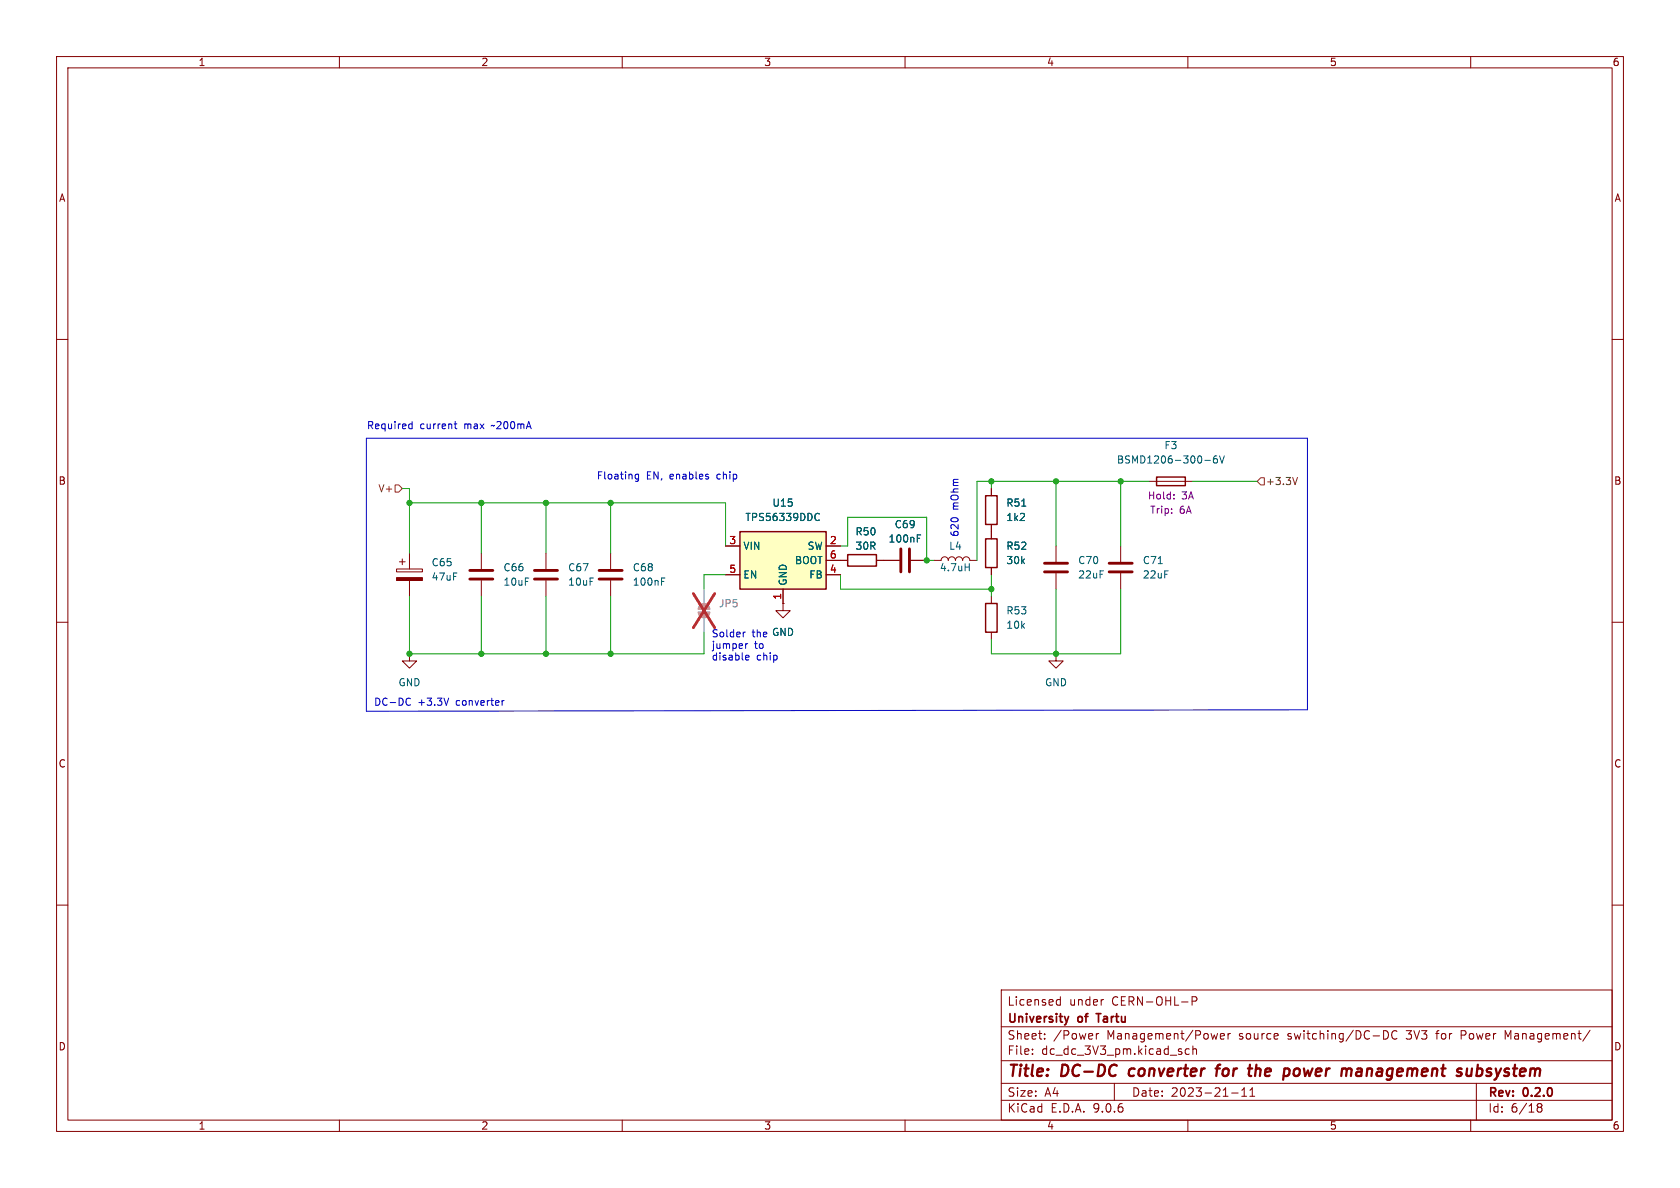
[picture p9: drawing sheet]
<svg xmlns="http://www.w3.org/2000/svg" width="297mm" height="210mm" viewBox="0 0 297 210" stroke-linecap="round" stroke-linejoin="round" font-family="sans-serif">
<g fill="none" stroke="#840000" stroke-width=".18">
<path d="M10 10h277v190h-277zM12 12h273v186h-273zM60 10v2M110 10v2M160 10v2M210 10v2M260 10v2M10 60h2M285 60h2M70.6 99.3h1M71.1 98.8v1M72.4 97.8v2.8"/>
<path d="M85.1 97.8v2.8M96.5 97.8v2.8M148.6 99.1h1.3M154.9 99.1h4.1M161 99.1h2.8M165.1 99.1h1.3a.64 .64 0 0 1 .6-.7 .64 .64 0 0 1 .6 .7 .64 .64 0 0 1 .7-.7 .64 .64 0 0 1 .6 .7 .64 .64 0 0 1 .6-.7 .64 .64 0 0 1 .7 .7 .64 .64 0 0 1 .6-.7 .64 .64 0 0 1 .6 .7h1.3M175.3 86.4v1.2M175.3 92.7v2.6M186.7 96.5v2.8M198.1 96.5v2.8M203.2 85.1h7.6M10 110h2"/>
<path d="M70.1 100.6h4.6v.5h-4.6zM72.4 115.6v1.2h1.3l-1.3 1.3-1.3-1.3h1.3M72.4 115.6h.1M72.4 102.6v2.8M85.1 102.6v2.8M96.5 102.6v2.8M138.4 106.7v1.3h1.3l-1.3 1.2-1.2-1.2h1.2M138.4 106.7h.1M175.3 100.3v1.3M175.3 105.4v1.3M175.3 111.8v1.2M186.7 115.6v1.2h1.3l-1.3 1.3-1.3-1.3h1.3"/>
<path d="M186.7 115.6h.1M186.7 101.3v2.8M198.1 101.3v2.8M285 110h2M10 160h2M177 175h108v23h-108zM186.9 177.6h.6M186.9 176.8h.6M187.5 176.2v1.5M195 176.7h.1M210.7 177l.8-.1 .1-.2-.1-.4-.2-.1h-.6v1.5M285 160h2"/>
<path d="M60 198v2M110 198v2M160 198v2M177 194.5h108M177 191.5h108M177 187.5h108M177 181.5h108M182.5 186.3v.1M182.5 185.5v.1M184.7 183.6v.1M184.7 182.8v.1M193.8 182.7v1"/>
<path d="M194.2 182.7l-.2 .1-.2 .2M197 191.5v3M210 198v2M210.2 185.5l-.4-.1-.3 .3v.4l.2 .2h.5M210.9 185.5l.2-.1 .4 .1v.9M210.9 184.9v1.5M215.2 182.7l-.2 1M215.7 183.2l.8-.1-.1-.3-.4-.1-.3 .2 .1 .7h.6M217.1 182.7v1M217.5 182.7l-.3 .1-.1 .2M217.7 193.2h1.2M219.5 193.8h.9"/>
<path d="M219.5 192.7l.5-.4v1.5M221 193.8h.8M221 192.7l.4-.4v1.5M244.6 182.2a.76 .76 0 0 1 .9 .7 .76 .76 0 0 1-.9 .8zM247 182.3a.6 .6 0 0 0-.8 0 .6 .6 0 0 0-.2 .8 .56 .56 0 0 0 .3 .5 .56 .56 0 0 0 .7 0M258.3 183h.6M258.9 182.2h-.6v1.5M260 198v2M261 191.5v6.5M266.6 183.3l-.5-1.1v1.5M271.7 195.5l.3 .2M271.7 195.4l.3-.3 .5 .1 .1 .3-.3 .2"/>
<path d="M272 195.7h.3M272 195.7l-.3 .3M272.3 195.7l.3 .3-.1 .5-.5 .1-.3-.3M281.1 182.1l-1.3 2"/>
</g>
<g fill="none" stroke="#840000" stroke-width=".4">
<path d="M199.7 189.1l-.2 .7 .4 .4M214.9 188.9h.8M215.7 188.2l-.4 .1-.1 .2-.2 1.7M222.1 188.2l-.2 2M222.6 188.9l-.6 .2M229.5 188.9a.62 .62 0 0 0-.7 .4v.7l.2 .2h.3M240.5 188.9l-.6 .1M240.5 189.4h-.4a.4 .4 0 0 0-.4 .4 .4 .4 0 0 0 .3 .4h.4M260.1 190l-.6 .2M260.2 188.9l-.1 1.3M261 190.1l.2 .1 .6-.1M261.3 188.2l-.3 2"/>
<path d="M261.8 188.9l-.6 .1"/>
</g>
<path d="M188.9 179.7l-.3 1M193.8 179.2h.8" fill="none" stroke="#840000" stroke-width=".3"/>
<path d="M123.4 108.2h2.1a1.02 1.02 0 0 1-1 1 1.02 1.02 0 0 1-1.1-1zM123.7 107a1.02 1.02 0 0 1 1.1-.2 1.02 1.02 0 0 1 .7 .9h-2.1zM124.5 104.1v2.6M124.5 109.2v2.6" fill="none" stroke="#a1a1a1" stroke-width=".18"/>
<g fill="#a1a1a1" stroke="#a1a1a1" stroke-width=".18">
<path d="M123.4 108.2h2.1a1.02 1.02 0 0 1-1 1 1.02 1.02 0 0 1-1.1-1z"/>
<path d="M123.7 107a1.02 1.02 0 0 1 1.1-.2 1.02 1.02 0 0 1 .7 .9h-2.1z"/>
</g>
<path d="M122.6 104.9l3.8 6.1M126.4 104.9l-3.8 6.1" fill="none" stroke="#e12e31" stroke-width=".46"/>
<path d="M159.3 97v4.1M160.8 97v4.1M184.7 99.6h4M196.1 99.6h4.1M83.1 100.8h4M83.1 102.4h4M94.5 100.8h4.1M94.5 102.4h4.1M184.7 101.1h4M196.1 101.1h4.1" fill="none" stroke="#840000" stroke-width=".51"/>
<path d="M162.2 95.2h.4M162.2 94.6h.6M171.4 99.6v1.3M180.6 89.5h.8M204.8 99.6h.7M213 81.4h1M215.1 80.6h-.3a.86 .86 0 0 0 0 1.3l.4-.2v-.4l-.2-.2h-.2l-.3 .2M215.6 80.6l.4 1.3 .4-1.3M170.6 100.2h.8" fill="none" stroke="#006464" stroke-width=".18"/>
<path d="M149.9 98h5v2.1h-5zM174.2 87.6h2.1v5.1h-2.1zM174.2 95.3h2.1v5h-2.1zM204.5 84.3h5v1.6h-5zM174.2 106.7h2.1v5.1h-2.1z" fill="none" stroke="#840000" stroke-width=".25"/>
<path d="M207.5 88.1v.1M207.5 87.4v.1" fill="none" stroke="#840084" stroke-width=".18"/>
<path d="M70.1 102.1h4.6v.5h-4.6z" fill="#840000" stroke="#840000" stroke-width=".18"/>
<path d="M130.8 94h15.2v10.1h-15.2z" fill="#ffffc2"/>
<path d="M130.8 94h15.2v10.1h-15.2z" fill="none" stroke="#840000" stroke-width=".25"/>
<g fill="none" stroke="#840000" stroke-width=".18">
<path d="M107.9 97.8v2.8M128.3 96.5h2.5M146 96.5h2.6M146 99.1h3.9M154.9 99.1h4.1M161 99.1h2.8M175.3 86.4v1.2M175.3 92.7v2.6M107.9 102.6v2.8M128.3 101.6h2.5M138.4 106.7h.1M138.4 104.1v2.6"/>
<path d="M146 101.6h2.6M175.3 100.3v1.3"/>
</g>
<path d="M144.3 90.8l.3-.1 .2 .2M144.8 91.9l-.2 .1h-.3M162.2 95.2h.4M162.2 94.6h.6M180.6 89.5h.8M117 102.8h.4M117 102.2h.6" fill="none" stroke="#006464" stroke-width=".18"/>
<path d="M105.9 100.8h4.1M105.9 102.4h4.1" fill="none" stroke="#840000" stroke-width=".51"/>
<path d="M69.8 85.7h.7l.6 .7-.6 .6h-.7zM222.9 84.5h.6v1.2h-.6l-.7-.6zM229.4 84.4l-.4 1.3" fill="none" stroke="#725600" stroke-width=".18"/>
<g fill="none" stroke="#0000c2" stroke-width=".18">
<path d="M64.8 77.5h166.3v48l-166.3 .2zM72.4 75.7h.5M72.4 75h.5M72.9 74.5v1.3M80.3 74.9h.5M80.5 74.5v1.1l.3 .2M112.9 83.8v1.1l-.3 .2-.3-.1M112.9 83.9l-.4-.1-.2 .3 .1 .5h.5M125.2 84.3v.3M131.8 111.7l-.3 .2M131.8 113.8v.8M131.9 116.6h.5"/>
<path d="M131.9 115.9l.3-.1 .2 .3-.6 .2M132.2 113.8l-.4 .2M72.2 123.4l.4 .1M72.6 124.6l-.4 .1M79.3 123.4l-.4 1.3M88.8 123.8v.9M89.1 123.8l-.3 .3"/>
</g>
<g fill="none" stroke="#009600" stroke-width=".18">
<path d="M71.1 86.4h1.3v11.4M72.4 88.9h55.9v7.6M85.1 88.9v8.9M96.5 88.9v8.9M107.9 88.9v8.9M148.6 96.5h1.3v-5.1h13.9v7.7h1.3M175.3 85.1v1.3M186.7 85.1v11.4M198.1 85.1v11.4M203.2 85.1h-30.5v14M210.8 85.1h11.4M72.4 105.4v10.2h52.1v-3.8"/>
<path d="M85.1 105.4v10.2M96.5 105.4v10.2M107.9 105.4v10.2M128.3 101.6h-3.8v2.5M148.6 101.6v2.5h26.7M175.3 101.6v3.8M186.7 104.1v11.5M198.1 104.1v11.5h-22.8v-2.6"/>
</g>
<path d="M124.5 104.1v2.6M124.5 109.2v2.6" fill="none" stroke="#a1a1a1" stroke-width=".18"/>
<path d="M122.6 104.9l3.8 6.1M126.4 104.9l-3.8 6.1" fill="none" stroke="#e12e31" stroke-width=".46"/>
<g fill="#009600" stroke="#009600" stroke-width=".18">
<circle cx="72.4" cy="88.9" r=".46"/>
<circle cx="85.1" cy="88.9" r=".46"/>
<circle cx="72.4" cy="115.6" r=".46"/>
<circle cx="85.1" cy="115.6" r=".46"/>
<circle cx="96.5" cy="88.9" r=".46"/>
<circle cx="96.5" cy="115.6" r=".46"/>
<circle cx="175.3" cy="85.1" r=".46"/>
<circle cx="186.7" cy="115.6" r=".46"/>
<circle cx="186.7" cy="85.1" r=".46"/>
<circle cx="198.1" cy="85.1" r=".46"/>
<circle cx="163.8" cy="99.1" r=".46"/>
<circle cx="175.3" cy="104.1" r=".46"/>
<circle cx="107.9" cy="88.9" r=".46"/>
<circle cx="107.9" cy="115.6" r=".46"/>
</g>
<g font-size="2.8" fill="#840000">
<text x="178" y="190.9">Title:</text>
<text x="187.7" y="190.9">DC-DC</text>
<text x="200.5" y="190.9">converter</text>
<text x="216.7" y="190.9">for</text>
<text x="223.2" y="190.9">the</text>
<text x="230.2" y="190.9">power</text>
<text x="241.2" y="190.9">management</text>
<text x="262.5" y="190.9">subsystem</text>
</g>
<g font-size="2.1" fill="#840000">
<text x="178" y="178">Licensed</text>
<text x="189" y="178">under</text>
<text x="196.6" y="178">CERN-OHL-P</text>
<text x="178" y="184">Sheet:</text>
<text x="178" y="181.2">University</text>
<text x="186.2" y="184">/Power</text>
<text x="190.7" y="181.2">of</text>
<text x="194.6" y="181.2">Tartu</text>
<text x="195.7" y="184">Management/Power</text>
<text x="219.2" y="184">source</text>
<text x="227.9" y="184">switching/DC-DC</text>
<text x="249.1" y="184">3V3</text>
<text x="254.5" y="184">for</text>
<text x="259" y="184">Power</text>
<text x="266.9" y="184">Management/</text>
<text x="178" y="186.7">File:</text>
<text x="184.1" y="186.7">dc_dc_3V3_pm.kicad_sch</text>
<text x="178" y="196.9">KiCad</text>
<text x="178" y="194.1">Size:</text>
<text x="184.7" y="194.1">A4</text>
<text x="185.7" y="196.9">E.D.A.</text>
<text x="193.3" y="196.9">9.0.6</text>
<text x="200" y="194.1">Date:</text>
<text x="207" y="194.1">2023-21-11</text>
<text x="263" y="194.3">Rev:</text>
<text x="263" y="196.9">Id:</text>
<text x="267.1" y="196.9">6/18</text>
<text x="269.4" y="194.3">0.2.0</text>
</g>
<g font-size="1.8" fill="#840000">
<text x="35" y="11.9">1</text>
<text x="85" y="11.9">2</text>
<text x="135" y="11.9">3</text>
<text x="185" y="11.9">4</text>
<text x="235" y="11.9">5</text>
<text x="285" y="11.9">6</text>
<text x="10.3" y="35.9">A</text>
<text x="285.3" y="35.9">A</text>
<text x="10.3" y="85.9">B</text>
<text x="285.3" y="85.9">B</text>
<text x="10.3" y="135.9">C</text>
<text x="285.3" y="135.9">C</text>
<text x="10.3" y="185.9">D</text>
<text x="285.3" y="185.9">D</text>
<text x="35" y="199.9">1</text>
<text x="85" y="199.9">2</text>
<text x="135" y="199.9">3</text>
<text x="185" y="199.9">4</text>
<text x="235" y="199.9">5</text>
<text x="285" y="199.9">6</text>
</g>
<g font-size="1.8" fill="#0000c2">
<text x="64.8" y="76">Required</text>
<text x="74.2" y="76">current</text>
<text x="82.2" y="76">max</text>
<text x="87.2" y="76">~200mA</text>
<text x="105.4" y="84.8">Floating</text>
<text x="114.3" y="84.8">EN,</text>
<text x="118.5" y="84.8">enables</text>
<text x="127" y="84.8">chip</text>
<text x="169.5" y="95" transform="rotate(-90 169.5 95)">620</text>
<text x="169.5" y="90.2" transform="rotate(-90 169.5 90.2)">mOhm</text>
<text x="125.7" y="112.9">Solder</text>
<text x="132.9" y="112.9">the GND</text>
<text x="125.7" y="114.9">jumper</text>
<text x="125.7" y="117">disable</text>
<text x="133.4" y="114.9">to</text>
<text x="133.7" y="117">chip</text>
<text x="66" y="124.8">DC-DC</text>
<text x="73.9" y="124.8">+3.3V</text>
<text x="80.7" y="124.8">converter</text>
</g>
<g font-size="1.8" fill="#006464">
<text x="197.4" y="82.1">BSMD1206-300-6V</text>
<text x="205.8" y="79.6">F3</text>
<text x="136.5" y="89.8">U15</text>
<text x="177.8" y="89.8">R51</text>
<text x="131.7" y="92.3">TPS56339DDC</text>
<text x="151.1" y="94.8">R50</text>
<text x="158.1" y="93.6">C69</text>
<text x="177.8" y="92.3">1k2</text>
<text x="76.2" y="100.3">C65</text>
<text x="88.9" y="101.2">C66</text>
<text x="100.3" y="101.2">C67</text>
<text x="111.8" y="101.2">C68</text>
<text x="131.3" y="97.4">VIN</text>
<text x="140.4" y="99.9">BOOT</text>
<text x="142.7" y="97.4">SW</text>
<text x="151.1" y="97.4">30R</text>
<text x="157" y="96.1">100nF</text>
<text x="166.1" y="101.2">4.7uH</text>
<text x="167.7" y="97.4">L4</text>
<text x="177.8" y="99.9">30k</text>
<text x="177.8" y="97.4">R52</text>
<text x="190.5" y="99.9">C70</text>
<text x="201.9" y="99.9">C71</text>
<text x="76.2" y="102.8">47uF</text>
<text x="88.9" y="103.7">10uF</text>
<text x="100.3" y="103.7">10uF</text>
<text x="111.8" y="103.7">100nF</text>
<text x="131.3" y="102.5">EN</text>
<text x="139.3" y="103.6" transform="rotate(-90 139.3 103.6)">GND</text>
<text x="143" y="102.5">FB</text>
<text x="190.5" y="102.5">22uF</text>
<text x="201.9" y="102.5">22uF</text>
<text x="136.4" y="112.6">GND</text>
<text x="177.8" y="111.4">10k</text>
<text x="177.8" y="108.8">R53</text>
<text x="70.4" y="121.5">GND</text>
<text x="184.7" y="121.5">GND</text>
</g>
<g font-size="1.8" fill="#725600">
<text x="66.8" y="87.2">V+</text>
<text x="223.7" y="86">+3.3V</text>
</g>
<g font-size="1.8" fill="#840084">
<text x="202.8" y="88.5">Hold:</text>
<text x="208.9" y="88.5">3A</text>
<text x="203.2" y="91">Trip:</text>
<text x="208.5" y="91">6A</text>
</g>
<g font-size="1.8" fill="#a90000">
<text x="128.8" y="96.3">3</text>
<text x="128.8" y="101.3">5</text>
<text x="146.6" y="96.3">2</text>
<text x="146.6" y="98.8">6</text>
<text x="146.6" y="101.3">4</text>
<text x="138.2" y="106.1" transform="rotate(-90 138.2 106.1)">1</text>
</g>
<text font-size="1.8" fill="#989898" x="127" y="107.5">JP5</text>
</svg>
